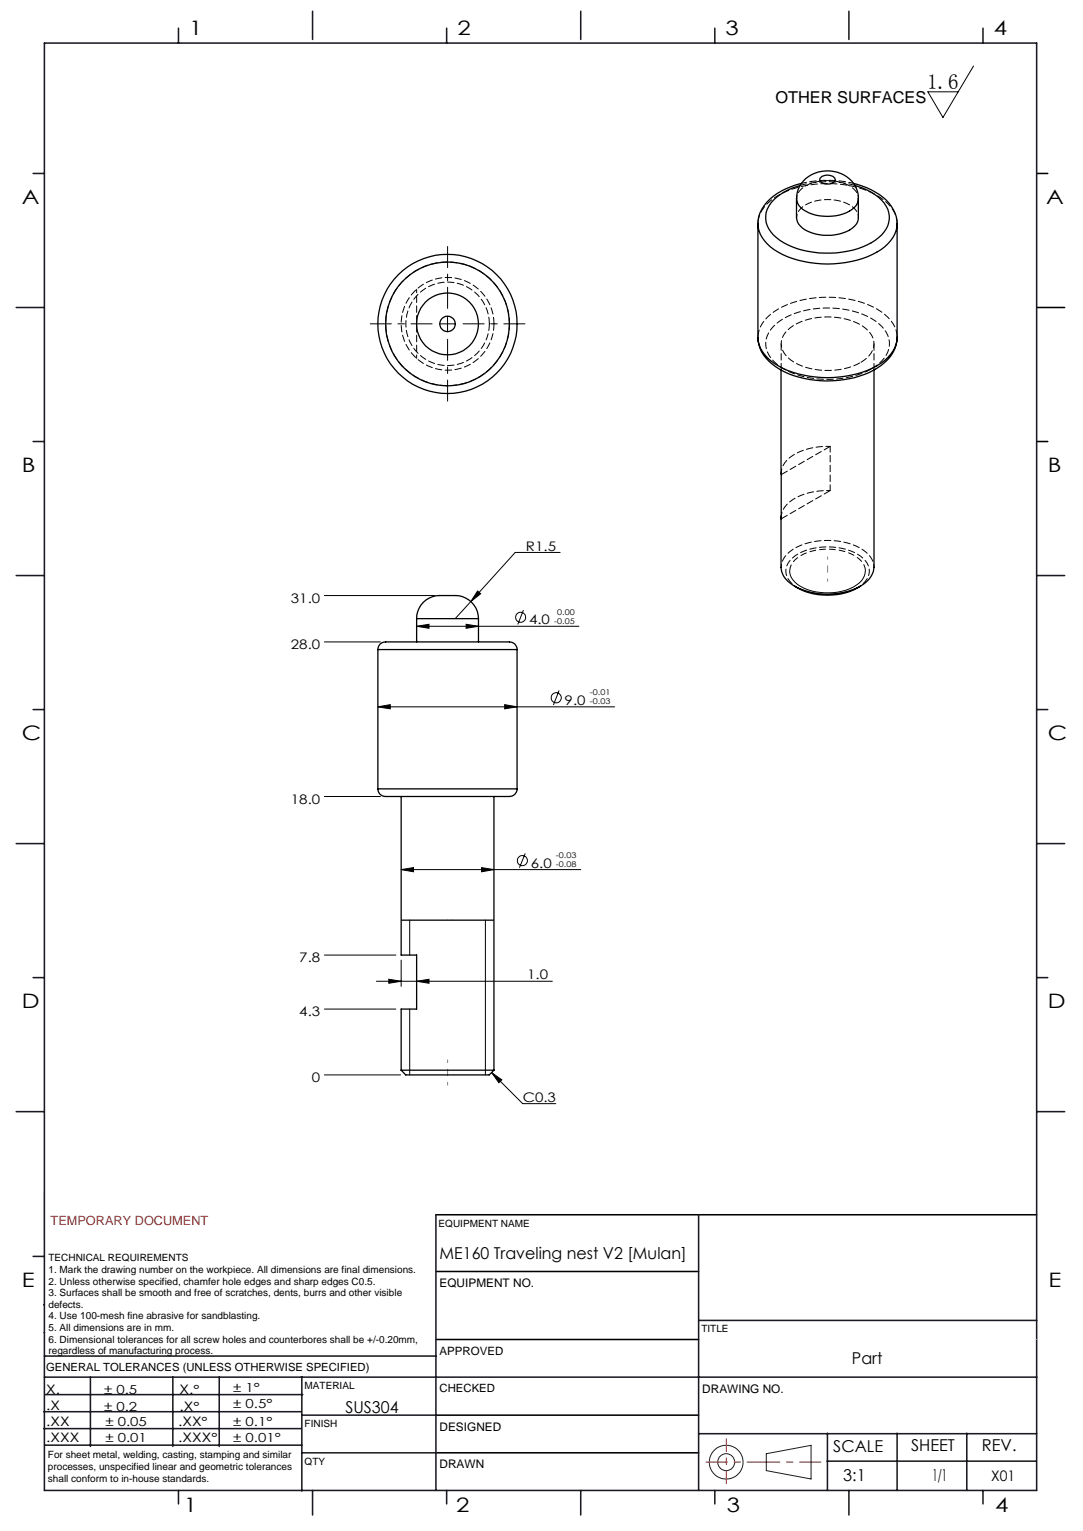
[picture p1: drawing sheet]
<svg xmlns="http://www.w3.org/2000/svg" width="210mm" height="297mm" viewBox="0 0 210 297" stroke-linecap="round" stroke-linejoin="round" font-family="sans-serif">
<g fill="none" stroke="#191924" stroke-width=".19">
<path d="M8.6 231.2v9.4M148.6 282l8.7-1.6v6.5l-8.7-1.6z"/>
<circle cx="140.8" cy="283.7" r="3.3"/>
<circle cx="140.8" cy="283.7" r="1.64"/>
</g>
<path d="M201 33.7h2.2M201 59.7h5.4M201 85.7h2.2M84.5 235.7h116.5M84.6 259.9h50.9M84.6 246.7h50.9M84.6 274.5h50.9M84.5 281.8h51" fill="none" stroke="#000" stroke-width=".3"/>
<path d="M136.9 283.6h22.3" fill="none" stroke="#f00" stroke-width=".19" stroke-dasharray="6.3 1.3 1.3 1.3" stroke-dashoffset="2.2"/>
<path d="M140.8 287.8v-8.7" fill="none" stroke="#f00" stroke-width=".19" stroke-dasharray="6.3 1.3 1.3 1.3" stroke-dashoffset="3.9"/>
<g fill="none" stroke="#191924" stroke-width=".3">
<path d="M8.6 8.4h192.4v280.7h-192.4zM34.6 5.5v2.9M60.6 2.2v5.5M86.6 5.5v2.9M112.6 2.2v5.5M138.6 5.5v2.9M164.6 2.2v5.5M190.6 5.5v2.9M6.4 33.7h2.2M3.1 59.7h5.5M6.4 85.7h2.2M3.1 111.7h5.5"/>
<path d="M201 111.7h5.4M6.4 137.7h2.2M201 137.7h2.2M3.1 163.7h5.5M201 163.7h5.4M6.4 189.6h2.2M201 189.6h2.2M3.1 215.6h5.5M201 215.6h5.4M84.5 235.7v53.4M135.5 235.7v53.4M6.4 243.7h2.2"/>
<path d="M8.5 253.1h.1M8.6 258.5h.1M135.5 256.1h65.5M8.5 277.1h49.9M8.5 273.9h49.9M8.6 267.2h192.4M8.6 263.1h75.9M8.8 270.5h49.9M17.5 267.2v13.4M33.5 267.2v13.4M42.5 267.2v13.4M58.5 267.2v22"/>
<path d="M58.6 274.5h26M135.5 278.1h65.5M160.4 278v11.1M174 278v11.1M187.5 278v11.1M8.8 280.3h49.7M34.6 289.1v2.6M58.5 281.8h26M60.6 289.1v4.8M86.6 289.1v2.6M112.6 289.1v4.8M138.6 289.1v2.6"/>
<path d="M160.4 283.5h40.5M164.6 289.1v4.8M190.6 289.1v2.6"/>
</g>
<path d="M201 259.9h.1" fill="none" stroke="#c0c0c0" stroke-width=".19"/>
<g fill="none" stroke="#000" stroke-width=".19">
<path d="M188.8 12.8l-6 10-2.9-5h5.9M85.3 62.8h3M86.8 61.3v3M62.9 115.5h21.4M91.3 116.7l-3 3.3M92.6 114.6l.6 .6-1.9 1.5zM101.5 118.4l-1.1 2.7M108.6 107.2h-8.7l-8.6 9.5M153.1 110.8a4 4 0 0 0 2.8 3.3 11.1 11.1 0 0 0 10.7-1 3.2 3.2 0 0 0 1.2-2.3M62.9 124.5h10.9M73.3 137.1l2.4-.4v.8zM73.3 137.1h45.9"/>
<path d="M80.8 121.5l2.4-.4v.8zM80.8 121.5h31.5M90.4 121.1l2.4 .4-2.4 .4zM97.9 136.7l2.4 .4-2.4 .4zM108.4 133.9l-1.1 2.9M62.9 154.5h10.9M77.8 168.7l2.4-.4v.8zM77.8 168.7h34.8M79.4 178.5v6.8M93.4 168.3l2.4 .4-2.4 .4zM94.1 178.5v30M101.8 165.6l-1.1 2.7"/>
<path d="M62.9 195.8h13.9M62.9 185.3h13.9M73 190.4h34.1M75.4 190l2.4 .4-2.4 .3zM77.8 186.3v5M79.4 195.8v12.7M80.8 190.4l2.4-.4v.7zM62.9 208.5h14.8M95.3 208.1l2 1.4-.6 .5zM95.3 208.1l6.1 6h6.4"/>
<circle cx="100.9" cy="119.7" r=".97"/>
<circle cx="107.8" cy="135.4" r=".99"/>
<circle cx="101.3" cy="166.9" r=".98"/>
</g>
<g fill="none" stroke="#000" stroke-width=".25">
<path d="M154.4 38.5a3.7 3.7 0 0 0 3 3 8.8 8.8 0 0 0 8.3-1.3 2.33 2.33 0 0 0 .7-1.7v3.7a3.6 3.6 0 0 1-3 3 8.7 8.7 0 0 1-8.1-1.3 2.4 2.4 0 0 1-.9-1.7zM154.5 38.5a5.6 5.6 0 0 1 6.4-5.3 5.6 5.6 0 0 1 5.5 5.3M155.1 36a9.7 9.7 0 0 0-6.3 4.6 5 5 0 0 0 2.4 6 18.4 18.4 0 0 0 18.5 0 5 5 0 0 0 2.5-6 9.7 9.7 0 0 0-6.4-4.6M155.4 35.6a11.3 11.3 0 0 0-8 5.6l-.3 .7-.1 1.5M159 34.6a1.96 1.96 0 0 1 2.9 0 .95 .95 0 0 1-1.1 1.1l-1.1-.1a.87 .87 0 0 1-.7-1zM165.5 35.6a12.5 12.5 0 0 1 7.4 4.5 5.7 5.7 0 0 1 1.1 3.3M147 43.4a7.3 7.3 0 0 0 4.8 6 21.2 21.2 0 0 0 18.2-.5 6.9 6.9 0 0 0 4-5.5M147 43.4v22.1a7.3 7.3 0 0 0 4.8 5.9 21.2 21.2 0 0 0 18.2-.4 6.9 6.9 0 0 0 4-5.5v-22.1M151.4 71.8l.1 28.9M169.5 71.8v38.3a4.6 4.6 0 0 1-2.7 3.6M174 65.4a7.4 7.4 0 0 1-4.6 6.4 20.1 20.1 0 0 1-18.2-.2 7.3 7.3 0 0 1-4.2-6.1M151.4 100.4v9.7a4.3 4.3 0 0 0 2.5 3.5 14 14 0 0 0 12.9 .1"/>
<path d="M154.1 113.7a12.6 12.6 0 0 0 12.7 0M73.3 126a1.59 1.59 0 0 1 1.9-1.5h22.8a1.73 1.73 0 0 1 2.3 1.5M73.3 126h27M73.3 126v27M80.8 120a4.7 4.7 0 0 1 5.6-4.5h.8a4.7 4.7 0 0 1 5.6 4.5M80.8 120h12M80.8 120v4.5M92.8 120v4.5M100.3 126v27M73.3 153a1.59 1.59 0 0 0 1.9 1.5h22.8a1.73 1.73 0 0 0 2.3-1.5M73.3 153h27M77.8 154.5v30.8h3v10.5h-3v11.8"/>
<path d="M95.8 154.5v53.1M77.8 178.5h18M77.8 207.6h18M77.8 207.6l.9 .9h16.2l.9-.9"/>
<circle cx="86.8" cy="62.8" r="13.5"/>
<circle cx="86.8" cy="62.8" r="1.5"/>
<circle cx="86.8" cy="62.8" r="12"/>
<circle cx="86.8" cy="62.8" r="6"/>
</g>
<path d="M167.8 110.7a4.3 4.3 0 0 0-3.1-3.4 11.3 11.3 0 0 0-10.1 .9 3.2 3.2 0 0 0-1.5 2.6" fill="none" stroke="#000" stroke-width=".19" stroke-dasharray="1.3 .6" stroke-linecap="butt"/>
<path d="M165.8 36a20.1 20.1 0 0 0-10.7 0M147 43.4v-.4M94.9 62.8a8.1 8.1 0 0 1-11.9 7.2 8.1 8.1 0 0 1-.8-13.9 8.1 8.1 0 0 1 12.6 5.8l.1 .9M95.8 62.8a9 9 0 0 1-13.2 8 9 9 0 0 1-.9-15.4 9 9 0 0 1 14 6.5l.1 .9M151.5 66.7v5.1M169.5 71.8v-5.1M167.8 110.8v-.1" fill="none" stroke="#000" stroke-width=".19" stroke-dasharray="1.3 .6"/>
<path d="M86.8 59.8v-12M83.8 62.8h-12M86.8 65.8v12M89.8 62.8h12" fill="none" stroke="#000" stroke-width=".19" stroke-dasharray="15.2 1.3 1.3 1.3" stroke-dashoffset="11.1"/>
<path d="M86.8 205.6v4.9" fill="none" stroke="#808080" stroke-width=".19" stroke-dasharray="15.2 1.3 1.3 1.3" stroke-dashoffset="14.7"/>
<path d="M160.5 108v4.8" fill="none" stroke="#808080" stroke-width=".19" stroke-dasharray="15.2 1.3 1.3 1.3" stroke-dashoffset="14.8"/>
<g fill="#000">
<path d="M92.6 114.6l-1.3 2.1 1.9-1.5zM80.8 121.5l2.4-.4v.8zM90.4 121.1l2.4 .4-2.4 .4zM73.3 137.1l2.4-.4v.8zM97.9 136.7l2.4 .4-2.4 .4zM77.8 168.7l2.4-.4v.8zM93.4 168.3l2.4 .4-2.4 .4zM95.3 208.1l2 1.4-.6 .5z"/>
<path d="M80.8 190.4l2.4-.4v.7zM75.4 190l2.4 .4-2.4 .3z"/>
</g>
<path d="M147 42.9a6.8 6.8 0 0 1 3.9-5 21.1 21.1 0 0 1 19.1 0 6.9 6.9 0 0 1 4 5.5M98.8 62.8a12 12 0 0 1-17.7 10.6 12 12 0 0 1-.9-20.6 12 12 0 0 1 18.5 8.9l.1 1.1" fill="none" stroke="#000" stroke-width=".19" stroke-dasharray="1.3 .6" stroke-dashoffset=".1"/>
<path d="M80.8 56.1v13.4M151.5 100.1a4.8 4.8 0 0 1 3-3.6l1.6-.7 1.9-.4 3-.2" fill="none" stroke="#000" stroke-width=".19" stroke-dasharray="1.3 .6" stroke-dashoffset=".6"/>
<path d="M154.5 38.5a3.7 3.7 0 0 1 3-3 8.8 8.8 0 0 1 8.2 1.3 2.46 2.46 0 0 1 .8 1.7M154.5 42.2a3.7 3.7 0 0 1 3-3 8.8 8.8 0 0 1 8.2 1.2 2.46 2.46 0 0 1 .8 1.8M169.5 110a4.6 4.6 0 0 0-2.8-3.7 13.7 13.7 0 0 0-13.5 .7 4 4 0 0 0-1.7 3" fill="none" stroke="#000" stroke-width=".19" stroke-dasharray="1.3 .6" stroke-dashoffset=".7"/>
<path d="M166.8 70.3a13.8 13.8 0 0 1-13.5-.5 3.6 3.6 0 0 1-.1-6.2 13.6 13.6 0 0 1 14.1-.3 3.8 3.8 0 0 1 1.9 4.7 5.3 5.3 0 0 1-2.4 2.3M169 71.6a18.5 18.5 0 0 1-17.8-.5 5.3 5.3 0 0 1-2.6-5.4 7.5 7.5 0 0 1 5.1-4.7 18.6 18.6 0 0 1 16 1.2 5.2 5.2 0 0 1 2.7 5.4 6.5 6.5 0 0 1-3.4 4M161 86.6l-9.5 5.5M161 95.2l-9.5 5.4" fill="none" stroke="#000" stroke-width=".19" stroke-dasharray="1.3 .6" stroke-dashoffset="-.1"/>
<path d="M161 86.6a11.5 11.5 0 0 0-8.4 2.7 3.7 3.7 0 0 0-1.1 2.5" fill="none" stroke="#000" stroke-width=".19" stroke-dasharray="1.3 .6" stroke-dashoffset=".4"/>
<path d="M161 95.2v-8.6" fill="none" stroke="#000" stroke-width=".19" stroke-dasharray="1.3 .6" stroke-dashoffset=".2"/>
<path d="M154.7 114.1a3.6 3.6 0 0 1-2.1-4.4 7.4 7.4 0 0 1 6.1-3.5 11.5 11.5 0 0 1 8.6 2.1 3.2 3.2 0 0 1-.5 5.4l-.6 .4" fill="none" stroke="#000" stroke-width=".19" stroke-dasharray="1.3 .6" stroke-dashoffset=".5"/>
<path d="M165.5 35.6a21.6 21.6 0 0 0-10.1 0" fill="none" stroke="#000" stroke-width=".19" stroke-dasharray="1.3 .6" stroke-dashoffset=".3"/>
<path d="M174 65.4a6.6 6.6 0 0 0-4-5.5 21.1 21.1 0 0 0-19.1 0 6.9 6.9 0 0 0-3.9 5.5" fill="none" stroke="#000" stroke-width=".19" stroke-dasharray="1.3 .6" stroke-dashoffset="-.2"/>
<text font-size="4.1" x="179.8" y="17.2">1.6</text>
<g font-size="3.9">
<text x="36.7" y="6.9">1</text>
<text x="88.7" y="6.9">2</text>
<text x="140.7" y="6.9">3</text>
<text x="192.7" y="6.9">4</text>
<text x="4.2" y="39.5">A</text>
<text x="202.9" y="39.5">A</text>
<text x="4.2" y="91.5">B</text>
<text x="203.2" y="91.5">B</text>
<text x="4.2" y="143.5">C</text>
<text x="203.2" y="143.5">C</text>
<text x="4.2" y="195.5">D</text>
<text x="203.2" y="195.5">D</text>
<text x="4.2" y="249.6">E</text>
<text x="203.3" y="249.6">E</text>
<text x="35.7" y="293.4">1</text>
<text x="88.4" y="293.4">2</text>
<text x="141" y="293.4">3</text>
<text x="193" y="293.4">4</text>
</g>
<g font-size="3.2">
<text x="150.4" y="20">OTHER SURFACES</text>
<text x="85.3" y="244.2">ME160 Traveling nest V2 [Mulan]</text>
<text x="165.2" y="264.6">Part</text>
<text x="67" y="274.2">SUS304</text>
<text x="161.6" y="281.7">SCALE</text>
<text x="176.7" y="281.5">SHEET</text>
<text x="190.4" y="281.5">REV.</text>
<text x="163.5" y="287.4">3:1</text>
<text x="180.8" y="287.4">1/1</text>
</g>
<text font-size="2.8" x="192.2" y="287.3">X01</text>
<g font-size="2.6">
<text x="102" y="106.8">R1.5</text>
<text x="56.4" y="116.9">31.0</text>
<text x="56.4" y="125.9">28.0</text>
<text x="102.6" y="121.1">4.0</text>
<text x="109.5" y="136.7">9.0</text>
<text x="56.4" y="155.9">18.0</text>
<text x="102.9" y="168.3">6.0</text>
<text x="58" y="186.6">7.8</text>
<text x="102.2" y="190">1.0</text>
<text x="58" y="197.1">4.3</text>
<text x="60.5" y="209.9">0</text>
<text x="101.4" y="213.7">C0.3</text>
</g>
<text font-size="2.5" fill="#ff1f1f" x="9.8" y="237.6">TEMPORARY DOCUMENT</text>
<g font-size="2.5">
<text x="8.9" y="273.6">.X</text>
<text x="8.9" y="270.4">X.</text>
<text x="34.8" y="273.7">.X°</text>
<text x="34.8" y="270.5">X.°</text>
<text x="9" y="276.7">.XX</text>
<text x="9" y="279.7">.XXX</text>
<text x="34.5" y="276.7">.XX°</text>
<text x="34.6" y="279.8">.XXX°</text>
</g>
<g font-size="2.4">
<text x="45.2" y="270">± 1°</text>
<text x="20.2" y="270.4">± 0.5</text>
<text x="20.2" y="273.7">± 0.2</text>
<text x="45.2" y="273.2">± 0.5°</text>
<text x="20.4" y="279.7">± 0.01</text>
<text x="20.4" y="276.7">± 0.05</text>
<text x="45.2" y="276.7">± 0.1°</text>
<text x="45.2" y="279.7">± 0.01°</text>
</g>
<g font-size="2.3">
<text x="85.2" y="249.7">EQUIPMENT NO.</text>
<text x="136.2" y="270.2">DRAWING NO.</text>
<text x="85.2" y="277.6">DESIGNED</text>
<text x="85.2" y="284.9">DRAWN</text>
</g>
<g font-size="2.2">
<text x="85.2" y="262.8">APPROVED</text>
<text x="8.9" y="265.9">GENERAL TOLERANCES (UNLESS OTHERWISE SPECIFIED)</text>
<text x="85.2" y="270.1">CHECKED</text>
</g>
<g font-size="1.9">
<text x="85.1" y="238">EQUIPMENT NAME</text>
<text x="9.4" y="244.7">TECHNICAL REQUIREMENTS</text>
<text x="9.4" y="246.9">1. Mark the drawing number on the workpiece. All dimensions are final dimensions.</text>
<text x="9.4" y="249.2">2. Unless otherwise specified, chamfer hole edges and sharp edges C0.5.</text>
<text x="9.4" y="251.4">3. Surfaces shall be smooth and free of scratches, dents, burrs and other visible</text>
<text x="9.4" y="253.7">defects.</text>
<text x="9.4" y="256">4. Use 100-mesh fine abrasive for sandblasting.</text>
<text x="9.4" y="258.2">5. All dimensions are in mm.</text>
<text x="9.4" y="260.5">6. Dimensional tolerances for all screw holes and counterbores shall be +/-0.20mm,</text>
<text x="9.4" y="262.7">regardless of manufacturing process.</text>
<text x="136" y="258.5">TITLE</text>
<text x="59.1" y="269.5">MATERIAL</text>
<text x="59.1" y="276.9">FINISH</text>
<text x="9.3" y="282.9">For sheet metal, welding, casting, stamping and similar</text>
<text x="9.3" y="285.2">processes, unspecified linear and geometric tolerances</text>
<text x="9.3" y="287.4">shall conform to in-house standards.</text>
<text x="59.1" y="284.2">QTY</text>
</g>
<g font-size="1.5">
<text x="108" y="119.3">0.00</text>
<text x="107.5" y="121">-0.05</text>
<text x="114.4" y="134.9">-0.01</text>
<text x="114.4" y="136.6">-0.03</text>
<text x="107.8" y="166.5">-0.03</text>
<text x="107.8" y="168.2">-0.08</text>
</g>
</svg>
